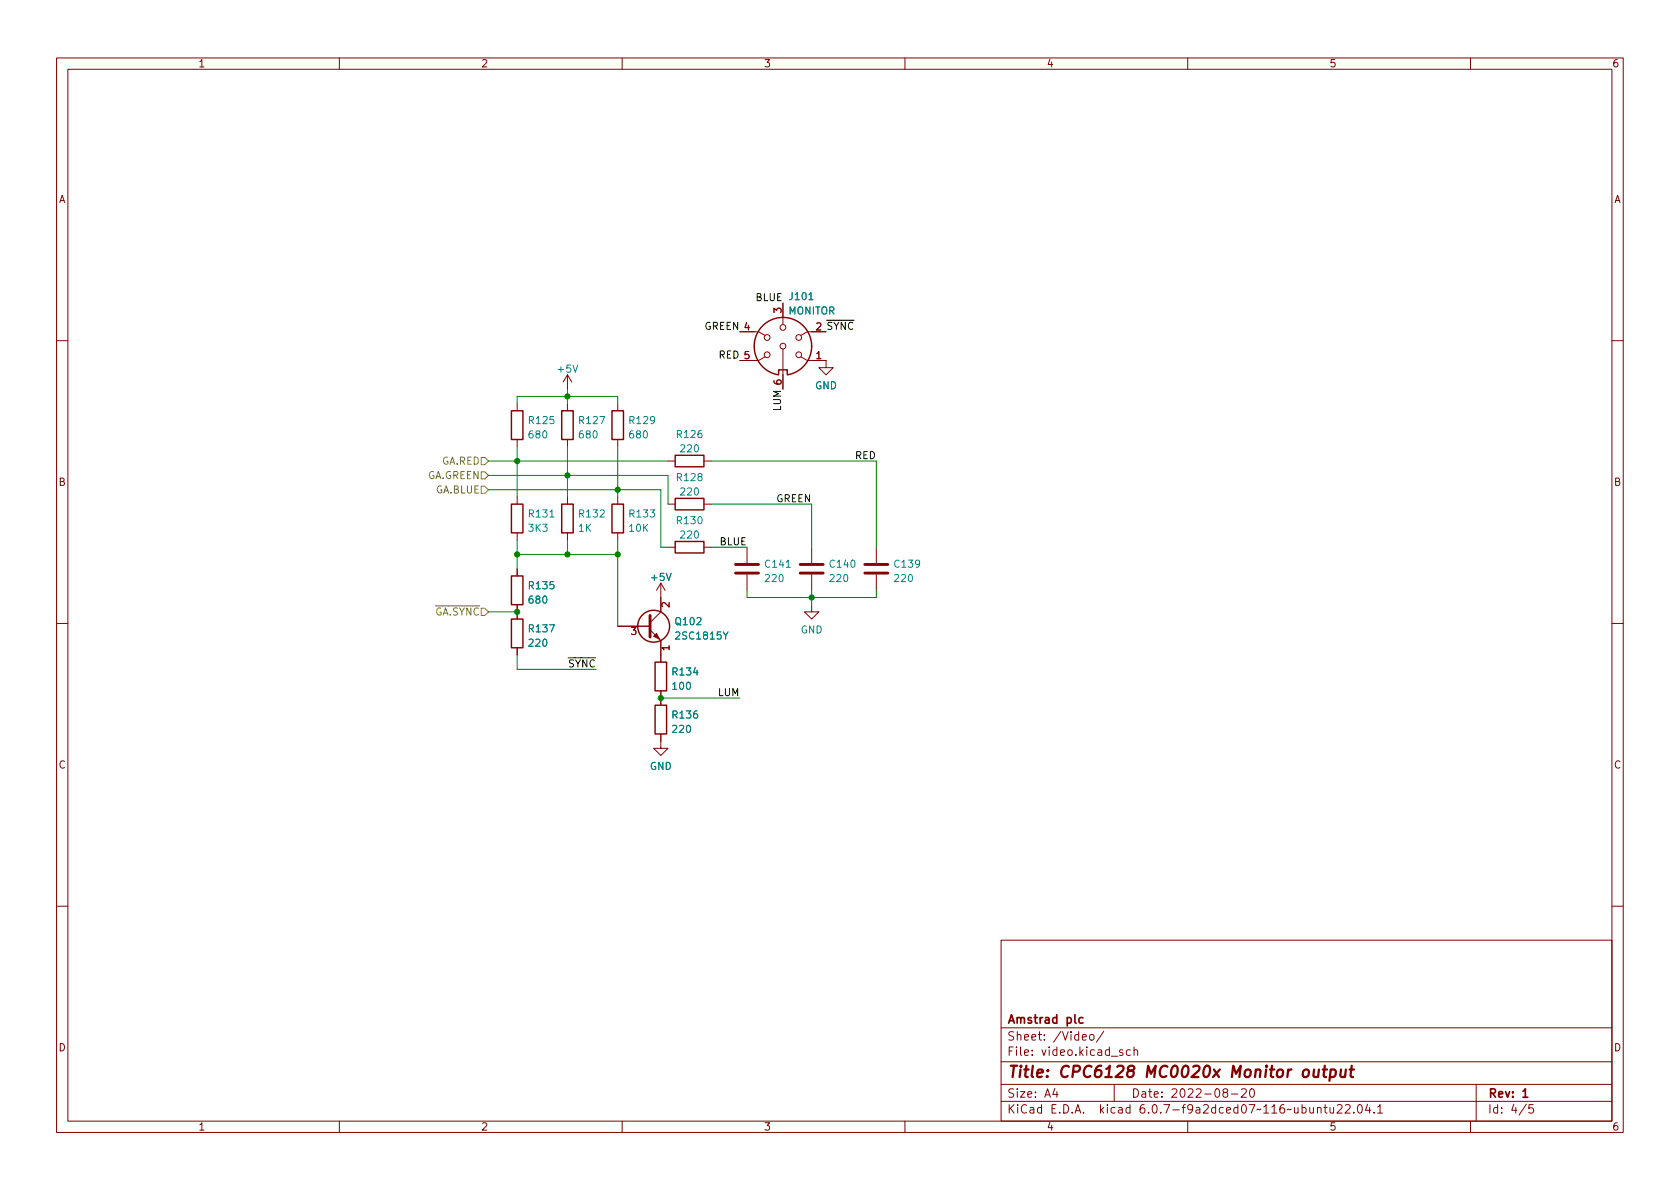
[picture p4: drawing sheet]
<svg xmlns="http://www.w3.org/2000/svg" width="297mm" height="210mm" viewBox="0 0 297 210" stroke-linecap="round" stroke-linejoin="round" font-family="sans-serif">
<g fill="none" stroke="#840000" stroke-width=".18">
<path d="M10 10.2h277v190.1h-277zM12 12.2h273v186.1h-273zM60 10.2v2M110 10.2v2M160 10.2v2M210 10.2v2M260 10.2v2M130.8 58.7h3.3l1.2 .6M138.4 53.6v3.8M146 58.7h-3.3l-1.1 .6M10 60.2h2M91.4 71.4v1.2"/>
<path d="M91.4 77.7v1.3M100.3 66.3v2.5M100.3 71.4v1.2M100.3 77.7v1.3M100.3 66.3l-.7 1.3M100.3 66.3l.8 1.3M109.2 71.4v1.2M109.2 77.7v1.3M135.3 63.1l-1.2 .6h-3.3M138.4 61.7v7.1M141.6 63.1l1.1 .6h3.3v1.3h1.3l-1.3 1.3-1.2-1.3h1.2M285 60.2h2"/>
<path d="M91.4 87.9v1.2M91.4 94.2v1.3M100.3 87.9v1.2M100.3 94.2v1.3M109.2 87.9v1.2M109.2 94.2v1.3M118.1 81.5h1.3M118.1 89.1h1.3M118.1 96.8h1.3M124.5 81.5h1.2M124.5 89.1h1.2M124.5 96.8h1.2"/>
<path d="M132.1 96.8v2.8M143.5 96.8v2.8M154.9 96.8v2.8M10 110.2h2M91.4 100.6v1.2M91.4 106.9v2.6M91.4 114.5v1.3M109.2 110.7h5.7M114.9 111.4l1.9 1.9v3.8M116.8 103.1v5.1l-1.9 1.9M116.8 103.1l-.7 1.3M116.8 103.1l.8 1.3"/>
<path d="M132.1 101.6v2.8M143.5 106.9v1.3h1.3l-1.3 1.3-1.3-1.3h1.3M143.5 101.6v2.8M154.9 101.6v2.8M285 110.2h2M116.8 129.8v2.5h1.3l-1.3 1.3-1.2-1.3h1.2M116.8 122.2v2.5M10 160.2h2M177 166.3h108v32h-108zM285 160.2h2M60 198.3v2M110 198.3v2"/>
<path d="M160 198.3v2M177 194.8h108M177 191.8h108M177 187.8h108M177 181.8h108M186.5 192.5l-.4 1h1M186.9 193v1M191.4 183.4l.7-.1-.1-.3-.4-.1-.2 .2v.8h.6M192.7 183.1l.2-.2 .5 .2v.5l-.1 .3h-.4l-.2-.1zM195.1 182.4l-1.2 1.9M197 191.8v3M198.5 185.7l-.4-.1-.2 .2 .1 .3 .5 .1v.4h-.6"/>
<path d="M199.9 185.7l-.5-.1-.3 .3v.4l.2 .3h.6M200.5 185.8l.2-.2 .4 .1v.9M200.5 185.1v1.5M210 198.3v2M216.5 193.2l-.3-.3 .1-.2 .2-.2 .4 .1 .2 .2-.1 .2-.6 .2-.2 .3 .1 .4 .2 .1h.4l.2-.3-.1-.4-.2-.1M217.7 193.5h1.2M219.5 192.7l.6-.2 .2 .2 .1 .3-1 1h1M221.1 192.7l.2-.2a.81 .81 0 0 1 .6 .7 .81 .81 0 0 1-.3 .8h-.2a.81 .81 0 0 1-.3-1.3zM232.9 196l.2-.2 .4 .1 .1 .9M232.9 195.8v1M234.1 195.8h.5M234.3 195.3v1.3l.3 .2"/>
<path d="M235.1 195.8l.1 1h.4l.2-.1M235.8 195.8v1M236.4 195.5l.6-.2 .2 .2 .1 .3-.9 1h.9M237.9 195.5l.5-.2 .2 .2 .1 .3-.9 1h.9M239.4 196.7v.1M240.2 195.4l.2-.1a.81 .81 0 0 1 .5 .7 .81 .81 0 0 1-.3 .8h-.1a.81 .81 0 0 1-.6-.6 .81 .81 0 0 1 .3-.8zM241.8 195.3l-.4 1h1M242.1 195.8v1M242.9 196.7v.1M243.6 195.8l.4-.5v1.5M243.6 196.8h.8M260 198.3v2"/>
<path d="M261 191.8v6.5M269.9 195.3l-1.3 1.9M271.1 195.3h-.7l-.1 .7 .2-.1 .5 .1 .2 .2-.1 .5-.2 .1-.6-.1"/>
<circle cx="135.6" cy="59.7" r=".51"/>
<circle cx="138.4" cy="57.9" r=".51"/>
<circle cx="141.2" cy="59.7" r=".51"/>
<circle cx="135.6" cy="62.7" r=".51"/>
<circle cx="138.4" cy="61.2" r=".51"/>
<circle cx="141.2" cy="62.7" r=".51"/>
</g>
<path d="M191.5 180l-.4-.1-.3 .3v.4l.1 .3h.6M269.3 193l.4-.5v1.5M269.3 194h.8" fill="none" stroke="#840000" stroke-width=".3"/>
<path d="M232.3 189.1v1.3a.57 .57 0 0 0 .8-.1M233.2 189.1l-.2 1.4M233.9 189.1h.7M234.2 188.5l-.2 1.7 .1 .2 .4 .1M235.3 189.2l.2-.1 .5 .1 .2 .3-.1 .6a.66 .66 0 0 1-1 .3M235.3 189.1l-.3 2M237.1 189.1l-.1 1.3a.57 .57 0 0 0 .8-.1M238 189.1l-.2 1.4M238.6 189.1h.8M239 188.5l-.2 1.7 .1 .2 .3 .1" fill="none" stroke="#840000" stroke-width=".4"/>
<g fill="none" stroke="#840000" stroke-width=".25">
<path d="M90.4 72.6h2.1v5.1h-2.1zM99.3 72.6h2v5.1h-2zM108.2 72.6h2v5.1h-2zM137.7 66.3a5.1 5.1 0 0 1-3.6-7.8 5.1 5.1 0 0 1 8.6 0 5.1 5.1 0 0 1-3.5 7.8M137.7 66.2v-.8h1.5v.8M90.4 89.1h2.1v5.1h-2.1zM99.3 89.1h2v5.1h-2zM108.2 89.1h2v5.1h-2zM119.4 80.5h5.1v2h-5.1zM119.4 88.1h5.1v2.1h-5.1zM119.4 95.8h5.1v2h-5.1zM90.4 109.5h2.1v5h-2.1z"/>
<path d="M90.4 101.8h2.1v5.1h-2.1zM115.8 117.1h2.1v5.1h-2.1zM115.8 124.7h2.1v5.1h-2.1z"/>
<circle cx="115.6" cy="110.7" r="2.82"/>
</g>
<path d="M130 99.8h4.1M141.5 99.8h4M152.9 99.8h4.1M114.9 108.8v3.8M130 101.3h4.1M141.5 101.3h4M152.9 101.3h4.1" fill="none" stroke="#840000" stroke-width=".51"/>
<path d="M115.6 112.5l.5-.5 .5 1z" fill="#840000" stroke="#840000" stroke-width=".18"/>
<path d="M85.1 80.9h.6l.7 .6-.7 .7h-.6zM85.1 83.4h.6l.7 .7-.7 .6h-.6zM85.1 86h.6l.7 .6-.7 .6h-.6zM85.1 107.6h.6l.7 .6-.7 .6h-.6z" fill="none" stroke="#848400" stroke-width=".18"/>
<g fill="none" stroke="#008400" stroke-width=".18">
<path d="M91.4 71.4v-1.3h17.8v1.3M91.4 79v8.9M100.3 68.8v2.6M100.3 79v8.9M109.2 79v8.9M86.4 81.5h31.7M86.4 86.6h30.4v10.2h1.3M86.4 84.1h31.7v5M91.4 95.5v5.1M91.4 98h17.8M100.3 95.5v2.5M109.2 95.5v15.2"/>
<path d="M125.7 81.5h29.2v15.3M125.7 96.8h6.4M125.7 89.1h17.8v7.7M86.4 108.2h5M91.4 115.8v2.6h14M132.1 104.4v1.3h22.8v-1.3M143.5 104.4v2.5M116.8 123.4h14"/>
</g>
<g fill="#008400" stroke="#008400" stroke-width=".18">
<circle cx="143.5" cy="105.7" r=".46"/>
<circle cx="109.2" cy="98" r=".46"/>
<circle cx="116.8" cy="123.4" r=".46"/>
<circle cx="100.3" cy="84.1" r=".46"/>
<circle cx="100.3" cy="98" r=".46"/>
<circle cx="109.2" cy="86.6" r=".46"/>
<circle cx="91.4" cy="108.2" r=".46"/>
<circle cx="91.4" cy="81.5" r=".46"/>
<circle cx="100.3" cy="70.1" r=".46"/>
<circle cx="91.4" cy="98" r=".46"/>
</g>
<text font-size="2.8" fill="#840000" x="178" y="190.6">Title: CPC6128 MC0020x Monitor output</text>
<g font-size="2.1" fill="#840000">
<text x="178" y="184">Sheet: /Video/</text>
<text x="178" y="181">Amstrad plc</text>
<text x="178" y="186.7">File: video.kicad_sch</text>
<text x="178" y="196.9">KiCad E.D.A. kicad 6.0.7-f9a2dced07~116~ubuntu22.04.1</text>
<text x="178" y="194.1">Size: A4</text>
<text x="200" y="194.1">Date: 2022-08-20</text>
<text x="263" y="194.1">Rev: 1</text>
<text x="263" y="196.9">Id: 4/5</text>
</g>
<g font-size="1.8" fill="#840000">
<text x="35" y="11.9">1</text>
<text x="85" y="11.9">2</text>
<text x="135" y="11.9">3</text>
<text x="185" y="11.9">4</text>
<text x="235" y="11.9">5</text>
<text x="285" y="11.9">6</text>
<text x="10.3" y="35.9">A</text>
<text x="285.3" y="35.9">A</text>
<text x="131.6" y="58.4">4</text>
<text x="138.2" y="55.4" transform="rotate(-90 138.2 55.4)">3</text>
<text x="144.3" y="58.4">2</text>
<text x="131.6" y="63.5">5</text>
<text x="144.3" y="63.5">1</text>
<text x="138.2" y="68.1" transform="rotate(-90 138.2 68.1)">6</text>
<text x="10.3" y="85.9">B</text>
<text x="285.3" y="85.9">B</text>
<text x="118.4" y="107.4" transform="rotate(-90 118.4 107.4)">2</text>
<text x="111.6" y="112.3">3</text>
<text x="118.4" y="115" transform="rotate(-90 118.4 115)">1</text>
<text x="10.3" y="135.9">C</text>
<text x="285.3" y="135.9">C</text>
<text x="10.3" y="185.9">D</text>
<text x="285.3" y="185.9">D</text>
<text x="35" y="199.9">1</text>
<text x="85" y="199.9">2</text>
<text x="135" y="199.9">3</text>
<text x="185" y="199.9">4</text>
<text x="235" y="199.9">5</text>
<text x="285" y="199.9">6</text>
</g>
<g font-size="1.8">
<text x="133.6" y="53.2">BLUE</text>
<text x="124.5" y="58.3">GREEN 4</text>
<text x="144.3" y="58.4">2 ~{SYNC}</text>
<text x="127.1" y="63.4">RED 5</text>
<text x="138.1" y="72.7" transform="rotate(-90 138.1 72.7)">LUM 6</text>
<text x="151.2" y="81.2">RED</text>
<text x="137.2" y="88.8">GREEN</text>
<text x="127.3" y="96.4">BLUE</text>
<text x="99.1" y="118">~{SYNC}</text>
<text x="127" y="123.1">LUM</text>
</g>
<g font-size="1.8" fill="#008484">
<text x="139.7" y="53.1">J101</text>
<text x="139.4" y="55.6">MONITOR</text>
<text x="98.7" y="65.9">+5V</text>
<text x="144.1" y="68.8">GND</text>
<text x="93.6" y="75">R125</text>
<text x="93.6" y="77.5">680</text>
<text x="102.5" y="75">R127</text>
<text x="102.5" y="77.5">680</text>
<text x="111.4" y="75">R129</text>
<text x="111.4" y="77.5">680</text>
<text x="119.8" y="77.4">R126</text>
<text x="120.4" y="80">220</text>
<text x="119.8" y="85.1">R128</text>
<text x="120.4" y="87.6">220</text>
<text x="93.5" y="94">3K3</text>
<text x="93.6" y="91.5">R131</text>
<text x="102.3" y="94">1K</text>
<text x="102.5" y="91.5">R132</text>
<text x="111.3" y="94">10K</text>
<text x="111.4" y="91.5">R133</text>
<text x="119.8" y="92.7">R130</text>
<text x="120.4" y="95.2">220</text>
<text x="135.4" y="100.4">C141</text>
<text x="146.8" y="100.4">C140</text>
<text x="158.3" y="100.4">C139</text>
<text x="93.6" y="104.2">R135</text>
<text x="93.6" y="106.7">680</text>
<text x="115.2" y="102.7">+5V</text>
<text x="135.4" y="102.9">220</text>
<text x="146.8" y="102.9">220</text>
<text x="158.3" y="102.9">220</text>
<text x="93.6" y="111.8">R137</text>
<text x="119.5" y="110.5">Q102</text>
<text x="119.8" y="113.1">2SC1815Y</text>
<text x="141.5" y="112">GND</text>
<text x="93.6" y="114.3">220</text>
<text x="119" y="119.4">R134</text>
<text x="119" y="122">100</text>
<text x="119" y="127">R136</text>
<text x="119" y="129.6">220</text>
<text x="114.9" y="136.1">GND</text>
</g>
<g font-size="1.8" fill="#848400">
<text x="78" y="82.2">GA.RED</text>
<text x="75.5" y="84.7">GA.GREEN</text>
<text x="76.9" y="87.2">GA.BLUE</text>
<text x="75.5" y="108.8">~{GA.SYNC}</text>
</g>
</svg>
